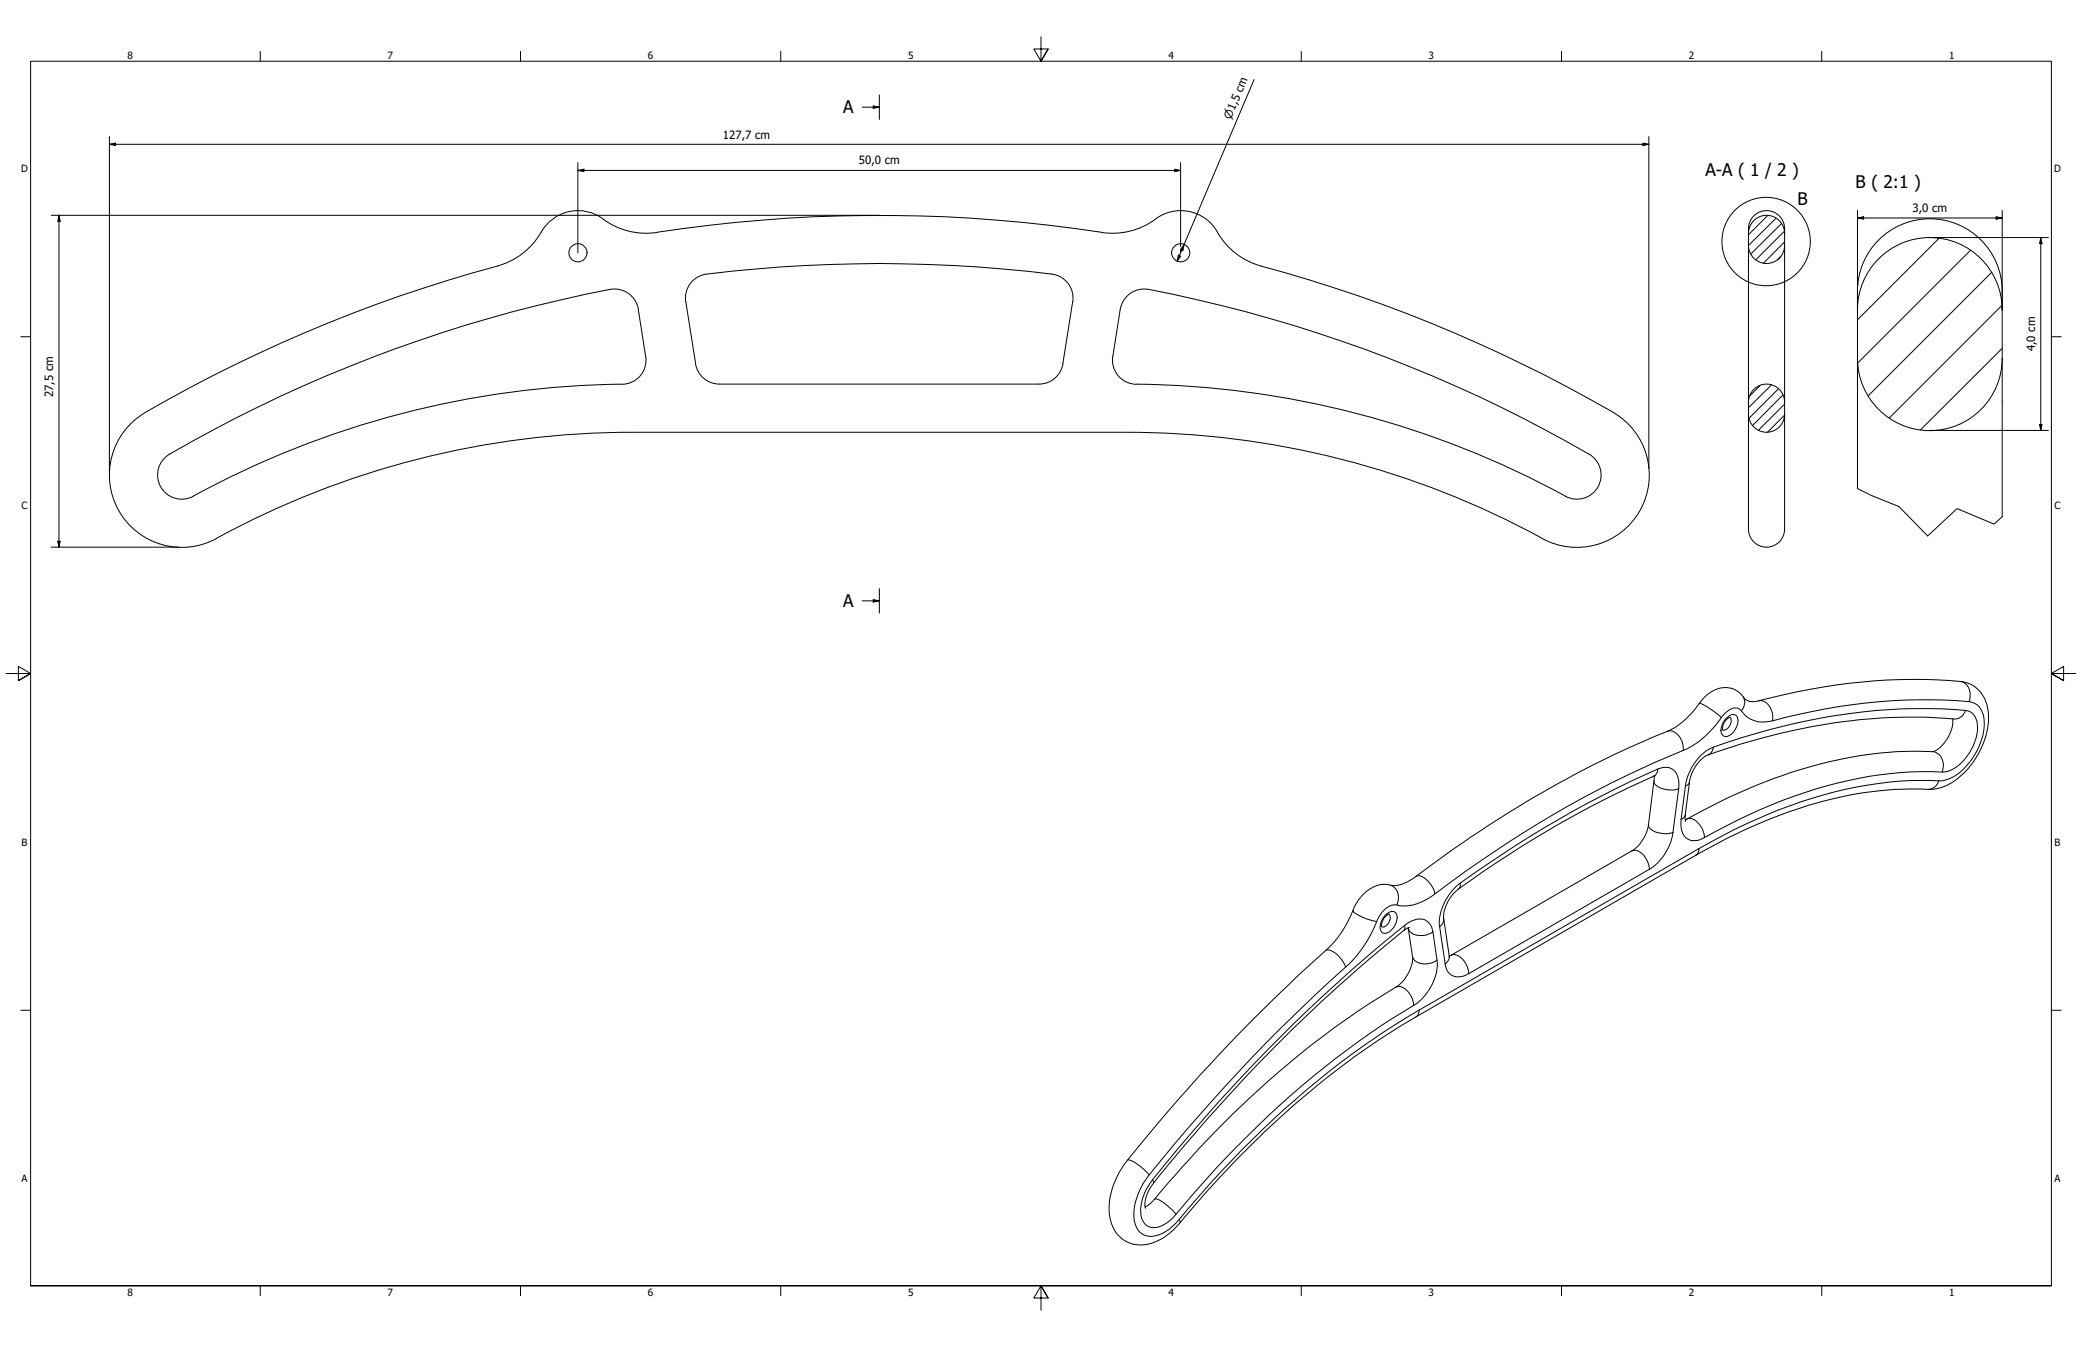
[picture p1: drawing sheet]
<svg xmlns="http://www.w3.org/2000/svg" width="864mm" height="559mm" viewBox="0 0 864 559" stroke-linecap="round" stroke-linejoin="round" font-family="sans-serif">
<!-- layer: Hatch (ISO) -->
<g fill="none" stroke="#000" stroke-width=".41">
<path d="M733.2 89.4l-7.9 8M736.7 90.5l-11.4 11.4M739 92.7l-12.8 12.7M740.2 95.9l-11.9 11.9M804.3 98.8l-33.8 33.9M738.6 106.4l-1.2 1.4M740.2 100.3l-8.8 8.9M817.4 103.8l-46.8 46.7M826.1 113l-51.1 51.2M830.4 126.7l-46.7 46.7M730.2 159.9l-4.4 4.3M734.8 159.7l-9.5 9.5"/>
<path d="M830.5 144.5l-33.9 33.8M737.7 161.3l-12.2 12.2M739.6 163.8l-12.7 12.7M740.2 172.2l-7.1 7.1M740.2 167.6l-10.8 10.9"/>
</g>
<!-- layer: Visible (ANSI) -->
<g fill="none" stroke="#000" stroke-width=".41">
<path d="M272.5 96.4a613 613 0 0 1 184.4 0M272.6 96.4a31.3 31.3 0 0 1-24.6-6.9 17.7 17.7 0 0 0-24.3 8.1 30 30 0 0 1-17.5 12.8M479.3 90.9a30 30 0 0 1-22.4 5.5M479.3 90.8a17.6 17.6 0 0 1 26.4 6.8 30 30 0 0 0 17.5 12.8M206.2 110.4a607.5 607.5 0 0 0-145.8 60.6M293.1 113.7a10 10 0 0 0-8.7 11.5l4.1 25.7M293.2 113.7a583.5 583.5 0 0 1 143.1 0M436.3 113.7a10 10 0 0 1 8.7 11.5l-4.1 25.7M523.2 110.4a606.1 606.1 0 0 1 145.9 60.6M264.8 128.4l3 19.4M264.8 128.4a10 10 0 0 0-11.8-8.3 585.5 585.5 0 0 0-182.6 68.3M258.1 159.4a379.6 379.6 0 0 0-177.9 46.4"/>
<path d="M267.8 147.8a10 10 0 0 1-9.8 11.6M288.5 150.9a10 10 0 0 0 9.9 8.4h132.6M440.9 150.9a10 10 0 0 1-9.9 8.4M471.4 159.4a10 10 0 0 1-9.8-11.6l3.1-19.4a10.1 10.1 0 0 1 11.8-8.3 584.5 584.5 0 0 1 182.5 68.3M471.4 159.4a379.9 379.9 0 0 1 179 47 10 10 0 0 0 12.7-5 10 10 0 0 0-4-13M60.4 171.1a30 30 0 0 0-11.2 40.7 30 30 0 0 0 40.6 11.6 358.7 358.7 0 0 1 172.4-44.1h205.1M669.1 171.1a30 30 0 0 1 11.2 40.7 30 30 0 0 1-40.6 11.6 358.7 358.7 0 0 0-172.4-44.1M70.4 188.4a10 10 0 0 0-3.7 13.6 10 10 0 0 0 13.5 3.9M717.5 297.6a4.9 4.9 0 0 0-2.9 5.3M809.9 298.2a14.6 14.6 0 0 1-7.9 13.5 173.7 173.7 0 0 0-75.9 15.1 301.6 301.6 0 0 0-27.1 13.4M810.5 298.3a235.4 235.4 0 0 0-95.3 12.6l-6.7 2.3a15 15 0 0 0-7.7 11.2l-1.8 13.8 .2 2.6M686.1 322v1.4l-2.3 18.7a16.2 16.2 0 0 1-6.9 10.9l-75.8 43.7"/>
<path d="M686.6 321.8a420.4 420.4 0 0 0-82.9 48.1 15.1 15.1 0 0 0-4.9 11.3l2.5 16.1M565 371.5a12 12 0 0 1 13-4.1h1a17.6 17.6 0 0 0 8.3-3.8 469.1 469.1 0 0 1 106.8-61.4l4.2-3.1a53 53 0 0 0 8.1-9.2 11.6 11.6 0 0 1 12.4-4.1 12.5 12.5 0 0 1 5.3 4.4 6.2 6.2 0 0 0 5.3 .5 242.9 242.9 0 0 1 84.6-7.9 13.8 13.8 0 0 1 10.8 14.5 33.7 33.7 0 0 1-17.6 28.7 18.1 18.1 0 0 1-10.2 1.3 158.2 158.2 0 0 0-65.1 13.4 256.3 256.3 0 0 0-28.4 14.1l-116.1 67a356.3 356.3 0 0 0-83.5 68.9l-8.8 9.8a80.1 80.1 0 0 1-9.9 11.1 16.6 16.6 0 0 1-18.1 3.4 15.7 15.7 0 0 1-6.9-16.1 35.7 35.7 0 0 1 7.5-17.7 737.6 737.6 0 0 1 84.7-89.4l.9-.9a52.1 52.1 0 0 0 8.9-15.5zM576.2 379.2a5.2 5.2 0 0 0-3.1 5.3M584.1 384.9l1.8 11.8a15.1 15.1 0 0 1-6.8 12.7 388.7 388.7 0 0 0-94.5 81.2l-5.7 6.9a9.5 9.5 0 0 1-3.9 3.1M584.7 384.8l-1.1 .3a657.6 657.6 0 0 0-106.2 107.2 12.6 12.6 0 0 0-2.3 8.9"/>
<circle cx="239.7" cy="104.9" r="3.8"/>
<circle cx="489.8" cy="104.9" r="3.8"/>
</g>
<!-- layer: Visible Narrow (ANSI) -->
<g fill="none" stroke="#000" stroke-width=".41">
<path d="M704.8 291.8a27.9 27.9 0 0 1 9.2 5.9M715.6 298.4a3.6 3.6 0 0 1 4.5-1.6 5.5 5.5 0 0 1-.9 6.7 3.2 3.2 0 0 1-4.9 1.3 5.9 5.9 0 0 1 1.3-6.4zM717.5 297.6a3.6 3.6 0 0 1-1.7 5.1l-1.2 .1M723.1 289.1a5 5 0 0 1-.8 5.8M729.4 290.7a5.4 5.4 0 0 1 5.7 4.7l.1 3.6M813.1 282.7a5.6 5.6 0 0 1 3.9 7.5l-.2 .9M815.3 294.7a6.2 6.2 0 0 1 5 7 20.9 20.9 0 0 1-11.8 18.1 15.4 15.4 0 0 1-7 .3 174.2 174.2 0 0 0-75.8 17.8l-14.1 7a26.9 26.9 0 0 1-7.6 3.8 5.4 5.4 0 0 1-6.7-5.4v-3.4M815.3 294.7a241.5 241.5 0 0 0-93 11.4l-11.6 3.9a20.9 20.9 0 0 0-11.6 16.1M815.3 294.7a5.1 5.1 0 0 1-4.8 3.6M687.7 319a5.7 5.7 0 0 1 8.6 4.8v3.4M687.7 319l-.6 2-1.3 1.1M687.7 319a456.7 456.7 0 0 0-82 47.4"/>
<path d="M691.7 303.4a4.9 4.9 0 0 1 5.6 3.4l.7 1.8 .2 2.7M698.2 311.3a38.4 38.4 0 0 0 16.5-14.5 6.1 6.1 0 0 1 6.7-2.8l.5 .4a11.6 11.6 0 0 0 13.3 4.6 229.7 229.7 0 0 1 82.5-7.7 8 8 0 0 1 5.3 8.3 27.2 27.2 0 0 1-14.3 23.4l-1.1 .4a14.6 14.6 0 0 1-7.5 .4 168 168 0 0 0-71.8 16.2l-9.5 4.4-14.1 7.6M698.2 311.3a457.6 457.6 0 0 0-104.5 60.6 17.9 17.9 0 0 1-15 3.4 9.6 9.6 0 0 0-7.6 7 51.3 51.3 0 0 1-13 18.9 702.4 702.4 0 0 0-83.4 88.9 23.6 23.6 0 0 0-4 17 7.1 7.1 0 0 0 10.5 5l2.3-1.2 2.3-1.7a43.8 43.8 0 0 0 7.5-8.3 382.3 382.3 0 0 1 90.6-79.1l4.8-2.8M710.7 310l-.8 2-1.4 1.2M801.7 311.8a6 6 0 0 1 3.9 8.5M686.1 324a4.8 4.8 0 0 0 4.9 3.5l2.8 .2 2.5-.5M696.3 327.2l-2.4 18.2M699 338.2l-.7 1.1-1 .6M699.1 326.1l-1.8 13.8M699.8 339.8a4.3 4.3 0 0 1 4.9 2l1.5 2.3 .8 3.4M700.8 324.4l-.4 .8-1.3 .9M804.2 323.9a5 5 0 0 1-4.5 3.6"/>
<path d="M676.9 353a4.7 4.7 0 0 1 5.5 2.7l1.3 2.4 .5 2.5M683.8 342.1a4.8 4.8 0 0 0 4.9 3.5l2.9 .3 2.3-.5M693.9 345.4a21.9 21.9 0 0 1-9.7 15.2M704.7 352l-.4 2-.8 .8M704.7 352l-116 67M561.3 377.6a4.5 4.5 0 0 0 3.3 2.6l2.6 1.1 3.9 1M574.8 379.5a2.62 2.62 0 0 1 4.5-.2 6.6 6.6 0 0 1-5.1 7.9 2.82 2.82 0 0 1-1.5-4.1l1-2.3zM576.2 379.2a3.8 3.8 0 0 1-2.7 5.4l-.4-.1M576.7 367.2a5.7 5.7 0 0 1 2.7 8.2M587.3 363.6a4.3 4.3 0 0 1 4.9 1.7l2.2 3.2 .8 2.3M605.7 366.4a22 22 0 0 0-8.7 17l.2 1.1M605.7 366.4v1.2l-.8 1.2"/>
<path d="M684.2 360.6l-75 43.3M549.9 394.3a4.3 4.3 0 0 1 4.4 1.4 11.9 11.9 0 0 1 3.8 5.5M582.7 383.9l.1 1.1-.6 1.1M584.1 385a5 5 0 0 0 5.9 3.1l1.9-.3 2.5-1.2M585.9 396.7a5.5 5.5 0 0 0 6.8 3l1.8-.5 1.6-.9M594.4 386.6a5.7 5.7 0 0 0-8.8-4.6l-1 .5a657.7 657.7 0 0 0-106.6 107 19.2 19.2 0 0 0-4.5 15.9 5.5 5.5 0 0 0 8.3 3.1l3.1-1.9a40.7 40.7 0 0 0 7-7.7 382.7 382.7 0 0 1 94.5-81.8 21.3 21.3 0 0 0 9.7-18.8M594.4 386.6l1.7 11.7M597.2 384.5l2.2 15.4M598.8 381.2l-.3 1.7-1.3 1.6M599.4 399.9a5.6 5.6 0 0 0 8.8 4.6l1-.6M601.1 396.6l-.3 1.8-1.4 1.5M602 396.2a5.5 5.5 0 0 1 6 3.5l1 2.6 .2 1.6"/>
<path d="M579.1 409.4a5.5 5.5 0 0 1 6 3.5l.8 1.7 .5 2.5M588.7 419l-.3 1.5-1 1.3M467.7 481.2a8.4 8.4 0 0 1 5.5 2.8l3.5 3.4M478 489.5l.5 1.2M478.9 497.5a7.1 7.1 0 0 1 5.5 2.8l2 1.8 1.4 1.7M489.1 505.9l.4 1.3"/>
</g>
<!-- layer: Visible (ISO) -->
<path d="M725.3 96.8a7.5 7.5 0 0 1 7.4-7.5 7.5 7.5 0 0 1 7.5 7.5M725.3 101.8a7.5 7.5 0 0 0 7.4 7.5 7.5 7.5 0 0 0 7.5-7.5M770.5 128.6a30 30 0 0 1 30-30 30 30 0 0 1 30 30M770.5 148.6a30 30 0 0 0 30 30 30 30 0 0 0 30-30M725.3 166.8a7.5 7.5 0 0 1 7.4-7.5 7.5 7.5 0 0 1 7.5 7.5M725.3 171.8a7.5 7.5 0 0 0 7.4 7.5 7.5 7.5 0 0 0 7.5-7.5M725.3 171.9v44.8a8.6 8.6 0 0 0 3.4 9.1 7.5 7.5 0 0 0 11.5-6.3v-47.6M725.3 166.9v-72a7.5 7.5 0 0 1 7.5-7.5 7.5 7.5 0 0 1 7.4 7.5v72M725.3 166.9v5M740.2 166.9v5M770.5 202.7v-81.9a30 30 0 0 1 30-30 30 30 0 0 1 30 30v93.6" fill="none" stroke="#000" stroke-width=".41"/>
<!-- layer: Break Line (ISO) -->
<path d="M770.5 202.7l6 3 11.2 4.4 11.9 12.2 12.2-11.3 15.3 6.4 3.4-3" fill="none" stroke="#000" stroke-width=".41"/>
<!-- layer: Section Line (ISO) -->
<path d="M364.7 39.4v10.1M357.6 44.5h7.1M362.2 43.9l2.5 .6-2.5 .5zM357.6 249.3h7.1M362.2 248.8l2.5 .5-2.5 .5zM364.7 244.2v10.1" fill="none" stroke="#000" stroke-width=".41"/>
<path d="M362.2 43.9l2.5 .6-2.5 .5zM362.2 248.8l2.5 .5-2.5 .5z" fill="#000"/>
<!-- layer: Detail Boundary (ISO) -->
<circle cx="732.6" cy="100.2" r="18.3" fill="none" stroke="#000" stroke-width=".41"/>
<!-- layer: Border (ANSI) -->
<g fill="none" stroke="#000" stroke-width=".41">
<path d="M431.8 15.2v10.2l-3-5.1h6l-3 5.1 3-5.1M107.9 21.3v4.1M215.9 21.3v4.1M323.8 21.3v4.1M539.8 21.3v4.1M647.7 21.3v4.1M755.6 21.3v4.1M8.6 139.7h4.1M850.9 139.7h4.1M2.5 279.4h10.2l-5.1-3v6l5.1-3-5.1 3M861.1 279.4h-10.2l5.1-3v6l-5.1-3 5.1 3M8.6 419.1h4.1"/>
<path d="M850.9 419.1h4.1M12.7 533.4v-508h838.2v508h-838.2h838.2M107.9 533.4v4.1M215.9 533.4v4.1M323.8 533.4v4.1M434.8 538.5l-3-5.1 3 5.1h-6l3-5.1v10.2M539.8 533.4v4.1M647.7 533.4v4.1M755.6 533.4v4.1"/>
</g>
<!-- layer: Dimension (ISO) -->
<g fill="none" stroke="#000" stroke-width=".41">
<path d="M520.2 33l-31.9 75.4M45.4 59.9l2.5-.5v1zM45.4 59.9h638.5M45.4 56.6v139.2M681.5 59.4l2.4 .5-2.4 .5zM683.9 56.6v137.8M239.7 70.7l2.5-.5v1zM239.7 70.7h250M239.7 67.5v37.4M487.3 70.2l2.4 .5-2.4 .5zM489.7 67.5v34.9M21.3 89.3h343.4"/>
<path d="M24.5 89.3l.5 2.6h-1zM24.5 89.3v137.7M770.5 90.4l2.5-.5v1zM770.5 90.4h60M770.5 87.3v41.3M800.5 98.6h49.1M828 89.9l2.5 .5-2.5 .5zM830.5 87.3v41.3M846.5 98.6l.5 2.5h-1zM846.5 98.6v80M488.8 105.8l.9 .5-1.4 2.1zM489.7 103.5v1.4"/>
<path d="M491.2 101.4l-.6 2.6-.9-.5zM800.5 178.6h49.1M846 176.1h1l-.5 2.5zM21.3 227h52.9M24 224.5h1l-.5 2.5z"/>
</g>
<path d="M45.4 59.9l2.5-.5v1zM239.7 70.7l2.5-.5v1zM487.3 70.2l2.4 .5-2.4 .5zM681.5 59.4l2.4 .5-2.4 .5zM24.5 89.3l.5 2.6h-1zM770.5 90.4l2.5-.5v1zM828 89.9l2.5 .5-2.5 .5zM488.8 105.8l.9 .5-1.4 2.1zM491.2 101.4l-.6 2.6-.9-.5zM846.5 98.6l.5 2.5h-1zM846 176.1h1l-.5 2.5zM24 224.5h1l-.5 2.5z" fill="#000"/>
<g font-size="7.2">
<text x="349.7" y="47.1">A</text>
<text x="707.4" y="73.2">A-A ( 1 / 2 )</text>
<text x="769.7" y="77.8">B ( 2:1 )</text>
<text x="745.7" y="85.2">B</text>
<text x="349.7" y="251.9">A</text>
</g>
<g font-size="4.7">
<text x="299.8" y="57.5">127,7 cm</text>
<text x="356.2" y="68.2">50,0 cm</text>
<text x="793.2" y="88.1">3,0 cm</text>
<text x="844.1" y="145.8" transform="rotate(-90 844.1 145.8)">4,0 cm</text>
<text x="22" y="164.8" transform="rotate(-90 22 164.8)">27,5 cm</text>
</g>
<text font-size="4.6" x="510.5" y="49.7" transform="rotate(-67 510.5 49.7)">⌀1,5 cm</text>
<g font-size="4.1">
<text x="52.8" y="24.4">8</text>
<text x="160.8" y="24.4">7</text>
<text x="268.7" y="24.4">6</text>
<text x="376.7" y="24.4">5</text>
<text x="484.6" y="24.4">4</text>
<text x="592.6" y="24.4">3</text>
<text x="700.5" y="24.4">2</text>
<text x="808.5" y="24.4">1</text>
<text x="8.7" y="71.4">D</text>
<text x="852" y="71.4">D</text>
<text x="8.9" y="211.1">C</text>
<text x="852.2" y="211.1">C</text>
<text x="8.9" y="350.8">B</text>
<text x="852.2" y="350.8">B</text>
<text x="8.9" y="490.5">A</text>
<text x="852.2" y="490.5">A</text>
<text x="52.8" y="537.5">8</text>
<text x="160.8" y="537.5">7</text>
<text x="268.7" y="537.5">6</text>
<text x="376.7" y="537.5">5</text>
<text x="484.6" y="537.5">4</text>
<text x="592.6" y="537.5">3</text>
<text x="700.5" y="537.5">2</text>
<text x="808.5" y="537.5">1</text>
</g>
</svg>
